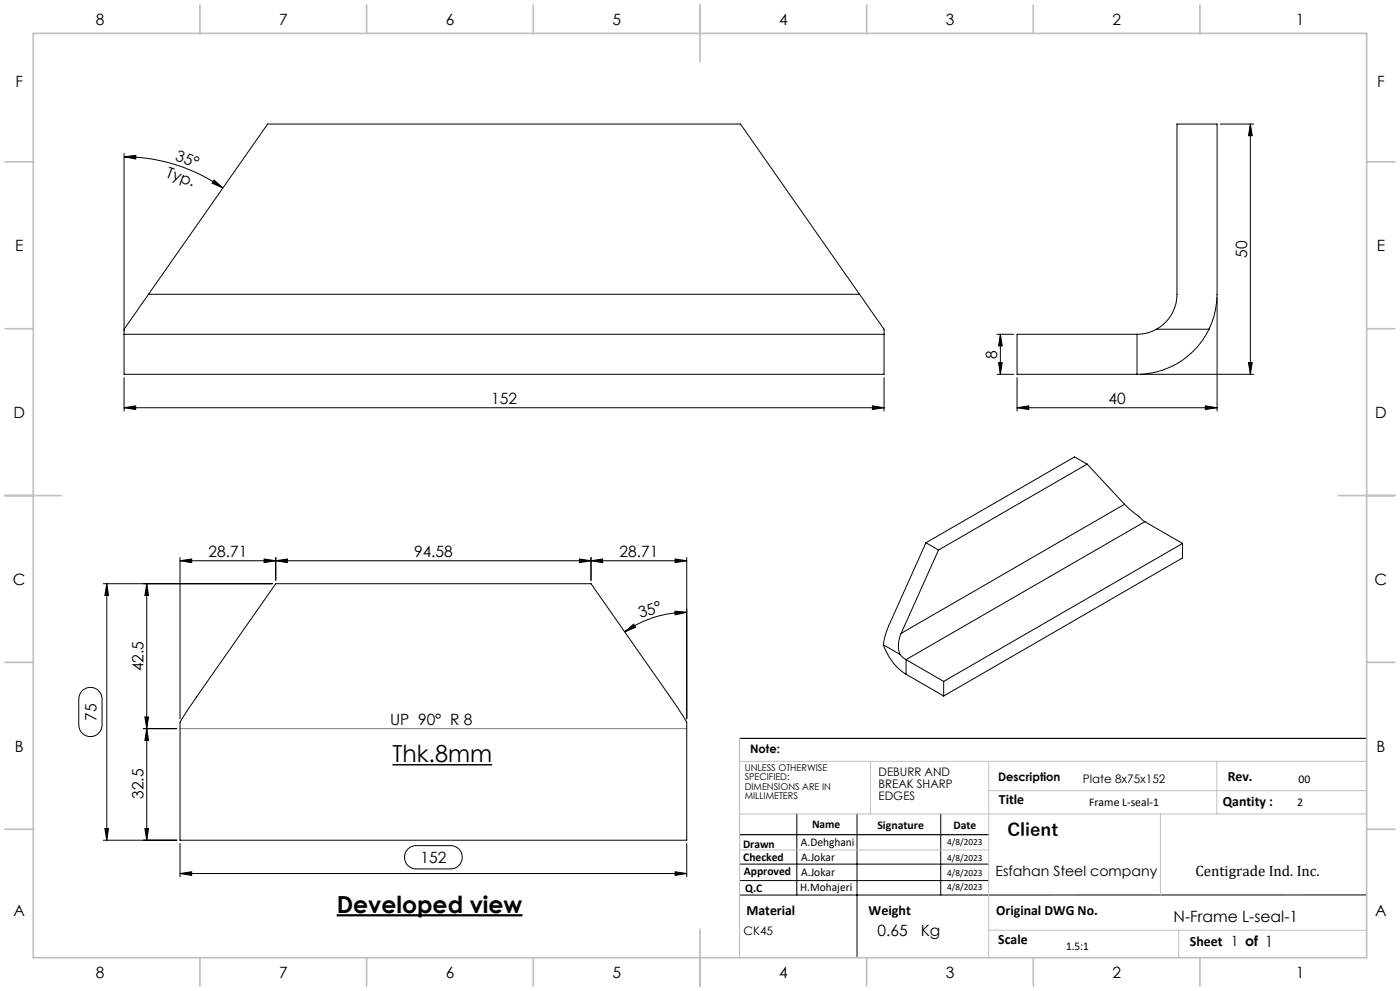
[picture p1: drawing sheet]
<svg xmlns="http://www.w3.org/2000/svg" width="420mm" height="297mm" viewBox="0 0 420 297" stroke-linecap="round" stroke-linejoin="round" font-family="sans-serif">
<path d="M101 274.3h55.7" fill="none" stroke="#000" stroke-width=".66" stroke-linecap="butt"/>
<path d="M117.7 229.2h30" fill="none" stroke="#000" stroke-width=".43"/>
<g fill="none" stroke="#000" stroke-width=".3">
<path d="M366.1 37.2h10M375.1 37.2l.6 3.5h-1.2zM375.1 37.2v75M37.2 47l3.5-.4v1.1zM37.2 47a51.9 51.9 0 0 1 29.7 9.3M37.2 46v53.2M64.2 54l2.7 2.3-3.3-1.4zM44.6 88.2l-7.4 10.5v1.5M44.6 88.2l35.7-51h141.8l35.7 51M44.6 88.2h213.2M257.8 88.2l7.4 10.5v1.5M346.9 98.7a11.8 11.8 0 0 0 6.2-10.5v-51h12v51a25 25 0 0 1-2.4 10.5"/>
<path d="M346.9 98.7a12.1 12.1 0 0 1-5.8 1.5M346.9 98.7h15.8M362.7 98.7a23.8 23.8 0 0 1-21.6 13.5M365.1 89.2v34M37.2 100.2v12h228v-12M37.2 113.2v10M37.2 100.2h228M265.2 113.2v10M299.1 112.2h5M299.1 100.2h5M299.6 108.7h1.1l-.6 3.5zM300.1 100.2v12"/>
<path d="M300.1 100.2l.6 3.5h-1.1zM305.1 113.2v10M341.1 100.2h-36v12h36M341.1 100.2v12M342.1 112.2h34M374.5 108.7h1.2l-.6 3.5zM37.2 122.2l3.5-.6v1.1zM37.2 122.2h228M261.7 121.6l3.5 .6-3.5 .5zM305.1 122.2l3.5-.6v1.1zM305.1 122.2h60M326.1 139.1l-44.5 25.7"/>
<path d="M326.1 139.1l11.3 12M326.1 139.1l-3.7-2.2-44.6 25.8M361.6 121.6l3.5 .6-3.5 .5zM337.4 151.1l6.1 5.2M337.4 151.1l-67.1 38.7M343.5 156.3l-71.7 41.4M343.5 156.3l11.3 6.6M31 174.9h50.7M32 174.9l.6 3.6h-1.1zM32 174.9v76.9M44 174.9l.6 3.6h-1.1zM44 174.9v76.9"/>
<path d="M54 168.1l3.5-.6v1.1zM54 168.1h152M54 167.1v48.3M79.2 167.5l3.5 .6-3.5 .5zM82.7 168.1l3.5-.6v1.1zM82.7 167.1v6.9M82.7 174.9h94.6l24.7 35.4 4 6.1v35.4h-152v-35.4l4.9-7.5zM173.8 167.5l3.5 .6-3.5 .5zM177.3 168.1l3.5-.6v1.1zM177.3 167.1v6.9M202.5 167.5l3.5 .6-3.5 .5zM206 167.1v48.3"/>
<path d="M277.8 162.7l-11.2 25-1.2 3.3-.4 2.2M277.8 162.7l3.8 2.1M281.6 164.8l-11.3 25M354.8 162.9l-71.7 41.3M354.8 162.9v4.3l-71.7 41.4M187.4 189.4l2.7-2.3 .6 .9zM202.5 183.2l3.5 .3-3.4 .8zM206 183.5a32.2 32.2 0 0 0-18.6 5.9M265 193.2a17.3 17.3 0 0 0 6.8 8.9M265 193.2l5 2.9M270 196.1l1.8 1.6M270.3 189.8a8.4 8.4 0 0 0-.3 6.3"/>
<path d="M271.8 197.7l11.3 6.5M271.8 197.7v4.4M24.8 206.9a3.5 3.5 0 0 1 3.8-.6 3.5 3.5 0 0 1 2 3.2v7.8a3.5 3.5 0 0 1-3.5 3.4 3.5 3.5 0 0 1-3.5-3.4l.1-8.3 .4-1.3zM43 218.4h10M43.5 214.9h1.1l-.6 3.5zM44 218.4l.6 3.5h-1.1zM271.8 202.1l11.3 6.5M283.1 204.2v4.4M31 251.8h22M31.5 248.3h1.1l-.6 3.5zM43.5 248.3h1.1l-.6 3.5zM54 252.8v10"/>
<path d="M122.2 254.6l1.1-.8 1.3-.4h10.6a3.5 3.5 0 0 1 3.5 3.5 3.5 3.5 0 0 1-3.5 3.5h-10.4a3.5 3.5 0 0 1-3.1-2.1 3.5 3.5 0 0 1 .5-3.7zM206 252.8v10M221.9 259h74.7M239 243.9v24.3M257.1 243.9v43.1M282.2 243.9v24.3M54 261.8l3.5-.5v1.1zM54 261.8h152M202.5 261.3l3.5 .5-3.5 .6zM221.9 263.9h74.7M410 268.2h-188.1"/>
</g>
<path d="M221.9 221.3h188.1M221.9 250.2h74.7" fill="none" stroke="#000" stroke-width=".35"/>
<path d="M54 218.4h152" fill="none" stroke="#808080" stroke-width=".3"/>
<path d="M221.9 228.2h188.1M261.2 228.2v15.7M296.6 228.2v58.8M296.6 237h113.4M365.1 228.2v15.7M221.9 243.9h188.1M221.9 254.7h74.7M348.1 243.9v24.3M296.6 278.8h113.4M353.6 278.8v8.2" fill="none" stroke="#c0c0c0" stroke-width=".3"/>
<path d="M221.9 221.3v65.7" fill="none" stroke="#c0c0c0" stroke-width=".35"/>
<g fill="none" stroke="#c0c0c0" stroke-width=".5">
<path d="M10 10h400v277h-400zM60 1.5v8.5M110 1.5v8.5M160 1.5v8.5M210 1.5v17M260 1.5v8.5M310 1.5v8.5M360 1.5v8.5M1.5 48.5h8.5M410 48.5h8.5M1.5 98.5h8.5M410 98.5h8.5"/>
<path d="M1.5 148.5h17M401.5 148.5h17M1.5 198.5h8.5M410 198.5h8.5M1.5 248.5h8.5M410 248.5h8.5M210 278.5v17M60 287v8.5M110 287v8.5M160 287v8.5M260 287v8.5M310 287v8.5"/>
<path d="M360 287v8.5"/>
</g>
<g fill="#000">
<path d="M375.1 37.2l.6 3.5h-1.2zM374.5 108.7h1.2l-.6 3.5z"/>
<path d="M64.2 54l2.7 2.3-3.3-1.4zM37.2 47l3.5-.4v1.1z"/>
<path d="M299.6 108.7h1.1l-.6 3.5zM300.1 100.2l.6 3.5h-1.1z"/>
<path d="M261.7 121.6l3.5 .6-3.5 .5zM37.2 122.2l3.5-.6v1.1zM202.5 167.5l3.5 .6-3.5 .5zM177.3 168.1l3.5-.6v1.1zM79.2 167.5l3.5 .6-3.5 .5zM54 168.1l3.5-.6v1.1z"/>
<path d="M305.1 122.2l3.5-.6v1.1zM361.6 121.6l3.5 .6-3.5 .5z"/>
<path d="M202.5 183.2l3.5 .3-3.4 .8zM187.4 189.4l2.7-2.3 .6 .9z"/>
<path d="M31.5 248.3h1.1l-.6 3.5zM32 174.9l.6 3.6h-1.1zM43.5 248.3h1.1l-.6 3.5zM44 218.4l.6 3.5h-1.1zM43.5 214.9h1.1l-.6 3.5zM44 174.9l.6 3.6h-1.1z"/>
<path d="M202.5 261.3l3.5 .5-3.5 .6zM54 261.8l3.5-.5v1.1zM173.8 167.5l3.5 .6-3.5 .5zM82.7 168.1l3.5-.6v1.1z"/>
</g>
<g font-size="7.1">
<text x="117.7" y="228.4">Thk.8mm</text>
<text x="101" y="273.5">Developed view</text>
</g>
<text font-size="5.3" x="302.2" y="250.7">Client</text>
<g font-size="4.7">
<text x="28.7" y="7.6">8</text>
<text x="83.7" y="7.6">7</text>
<text x="133.7" y="7.6">6</text>
<text x="183.7" y="7.6">5</text>
<text x="233.7" y="7.6">4</text>
<text x="283.7" y="7.6">3</text>
<text x="333.7" y="7.6">2</text>
<text x="388.7" y="7.6">1</text>
<text x="4.6" y="26.1">F</text>
<text x="413.1" y="26.1">F</text>
<text x="49.5" y="52.9" transform="rotate(20 49.5 52.9)">Typ.</text>
<text x="52.4" y="48" transform="rotate(20 52.4 48)">35°</text>
<text x="4.5" y="75.3">E</text>
<text x="374.1" y="77.3" transform="rotate(-90 374.1 77.3)">50</text>
<text x="413" y="75.3">E</text>
<text x="299.1" y="107.5" transform="rotate(-90 299.1 107.5)">8</text>
<text x="4" y="125.3">D</text>
<text x="147.4" y="121.2">152</text>
<text x="332.5" y="121.2">40</text>
<text x="412.5" y="125.3">D</text>
<text x="62.6" y="167">28.71</text>
<text x="124.2" y="167">94.58</text>
<text x="185.9" y="167">28.71</text>
<text x="3.9" y="175.3">C</text>
<text x="412.4" y="175.3">C</text>
<text x="192.1" y="185.3" transform="rotate(-18 192.1 185.3)">35°</text>
<text x="43" y="201.2" transform="rotate(-90 43 201.2)">42.5</text>
<text x="28.9" y="215.9" transform="rotate(-90 28.9 215.9)">75</text>
<text x="117" y="217.3">UP 90° R 8</text>
<text x="4.4" y="225.3">B</text>
<text x="412.9" y="225.3">B</text>
<text x="43" y="239.5" transform="rotate(-90 43 239.5)">32.5</text>
<text x="126.2" y="258.7">152</text>
<text x="4" y="274.6">A</text>
<text x="412.5" y="274.6">A</text>
<text x="263.3" y="280.5">0.65</text>
<text x="276.2" y="280.5">Kg</text>
<text x="352.1" y="276.4">N-Frame L-seal-1</text>
<text x="28.7" y="293.1">8</text>
<text x="83.7" y="293.1">7</text>
<text x="133.7" y="293.1">6</text>
<text x="183.7" y="293.1">5</text>
<text x="233.7" y="293.1">4</text>
<text x="283.7" y="293.1">3</text>
<text x="333.7" y="293.1">2</text>
<text x="388.7" y="293.1">1</text>
</g>
<text font-size="4.5" x="358.6" y="262.6">Centigrade Ind. Inc.</text>
<g font-size="4.2">
<text x="368.3" y="234.1">Rev.</text>
<text x="299.7" y="240.9">Title</text>
<text x="366.8" y="241.6">Qantity :</text>
<text x="298.6" y="262.6">Esfahan Steel company</text>
<text x="223.9" y="274.2">Material</text>
<text x="260.6" y="274.2">Weight</text>
<text x="298.9" y="274.2">Original DWG No.</text>
<text x="299.5" y="282.8">Scale</text>
<text x="357" y="283.6">Sheet 1 of 1</text>
</g>
<g font-size="3.5">
<text x="225" y="225.7">Note:</text>
<text x="263.6" y="232.6">DEBURR AND</text>
<text x="263.6" y="236.1">BREAK SHARP</text>
<text x="263.6" y="239.7">EDGES</text>
<text x="299.4" y="234.1">Description</text>
<text x="324.9" y="234.7">Plate 8x75x152</text>
<text x="389.6" y="234.7">00</text>
<text x="326.7" y="241.6">Frame L-seal-1</text>
<text x="389.2" y="241.6">2</text>
<text x="243.6" y="248.1">Name</text>
<text x="263.2" y="248.5">Signature</text>
<text x="286" y="248.5">Date</text>
<text x="222.9" y="254">Drawn</text>
<text x="240.3" y="253.6">A.Dehghani</text>
<text x="240.4" y="257.9">A.Jokar</text>
<text x="223" y="258.1">Checked</text>
<text x="223.2" y="262.1">Approved</text>
<text x="240.4" y="262.4">A.Jokar</text>
<text x="223.6" y="267.4">Q.C</text>
<text x="240.1" y="267.1">H.Mohajeri</text>
<text x="223.1" y="280.2">CK45</text>
<text x="319.8" y="284.6">1.5:1</text>
</g>
<g font-size="2.8">
<text x="223.4" y="231">UNLESS OTHERWISE</text>
<text x="223.4" y="233.8">SPECIFIED:</text>
<text x="223.4" y="236.7">DIMENSIONS ARE IN</text>
<text x="223.4" y="239.5">MILLIMETERS</text>
<text x="284.2" y="253.2">4/8/2023</text>
<text x="284.2" y="258.1">4/8/2023</text>
<text x="284.2" y="262.7">4/8/2023</text>
<text x="284.2" y="266.6">4/8/2023</text>
</g>
</svg>
